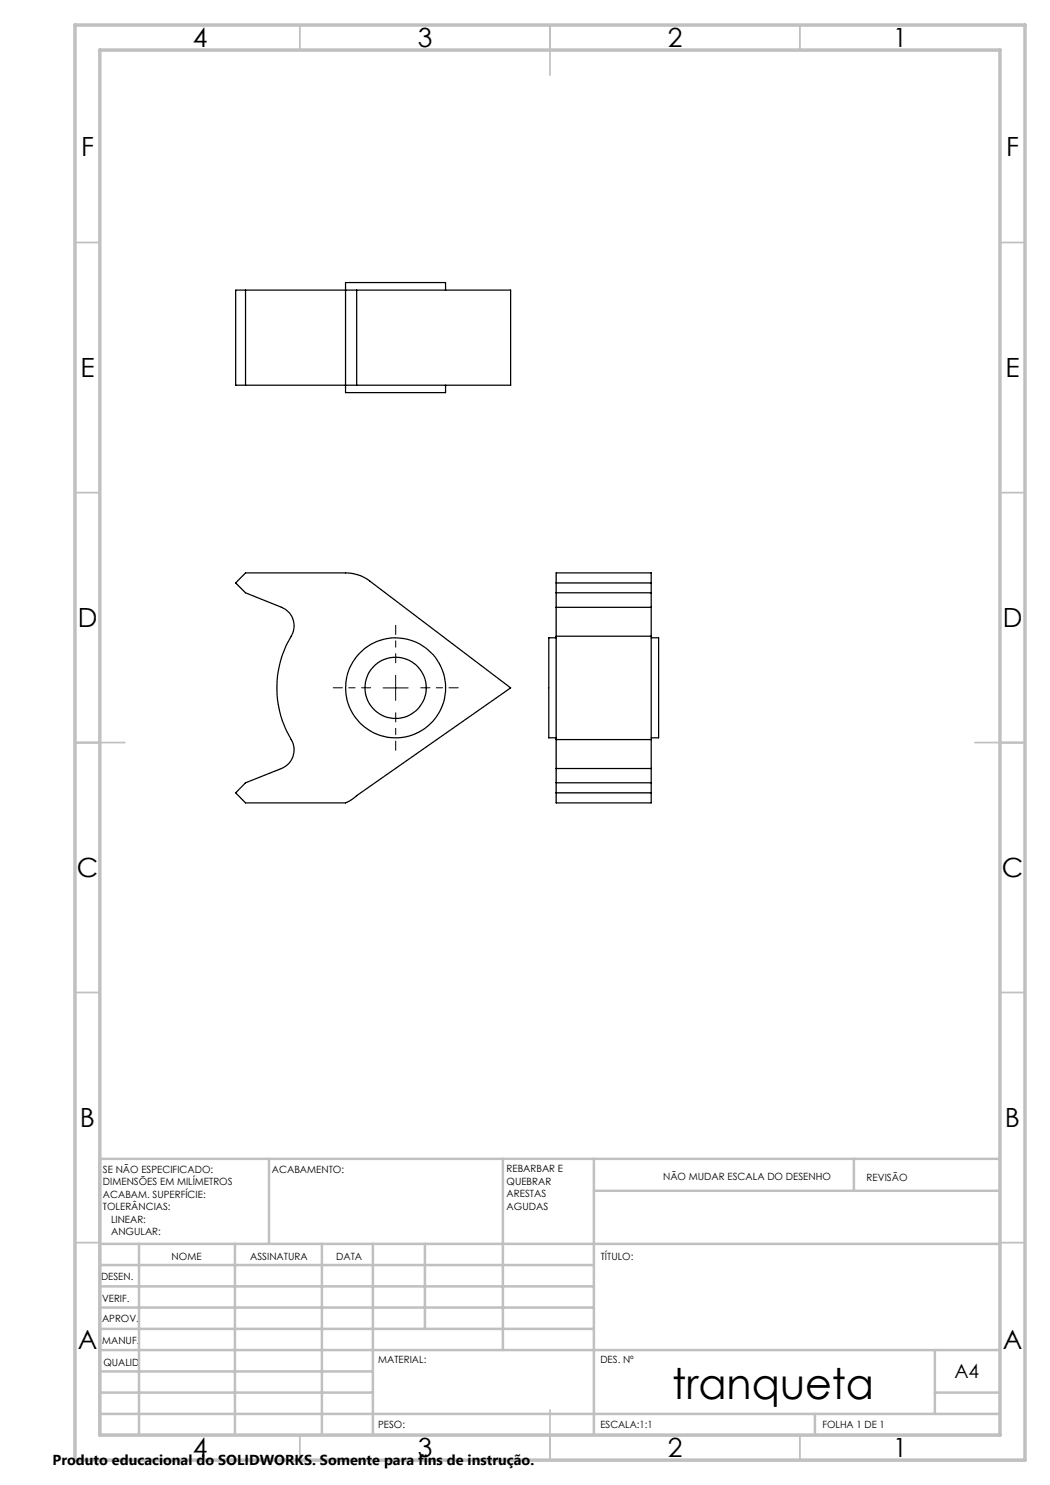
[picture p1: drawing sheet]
<svg xmlns="http://www.w3.org/2000/svg" width="210mm" height="297mm" viewBox="0 0 210 297" stroke-linecap="round" stroke-linejoin="round" font-family="sans-serif">
<path d="M74.1 137.6h-7.5M79.1 132.6v-7.5M84.1 137.6h7.5M79.1 142.6v7.5" fill="none" stroke="#000" stroke-width=".2" stroke-dasharray="15.2 1.3 1.3 1.3" stroke-dashoffset="13.4"/>
<path d="M76.6 137.6h5M79.1 135.1v5" fill="none" stroke="#000" stroke-width=".2"/>
<g fill="none" stroke="#c0c0c0" stroke-width=".35">
<path d="M60 5v5M110 5v10M160 5v5M15 48.5h5M200 48.5h5M15 98.5h5M200 98.5h5M15 148.5h10M195 148.5h10M15 198.5h5M200 198.5h5M15 248.5h5"/>
<path d="M200 248.5h5M60 287v5M110 282v10M160 287v5"/>
</g>
<g fill="none" stroke="#c0c0c0" stroke-width=".5">
<path d="M53.8 231.8v17M100.6 231.8v38.2M118.8 231.8v55.2M118.8 238.2h81.2M170.8 231.8v6.4M200 231.8h-180v55.2M20 248.8h180M20 257.3h98.8M20 253h98.8M27.8 248.8v38.2M47 248.8v38.2M64.4 248.8v38.2"/>
<path d="M74.6 248.8v38.2M85 248.8v17M20 265.8h98.8M20 261.5h98.8M20 278.5h54.6M20 274.3h54.6M20 270h180M187 278.5h13M187 270v12.8M20 282.8h180M163 282.8v4.2"/>
</g>
<path d="M15 5h190v287h-190zM20 10h180v277h-180z" fill="none" stroke="#c0c0c0" stroke-width=".7"/>
<g fill="none" stroke="#000" stroke-width=".25">
<path d="M49.1 58v19M71.3 58h-24.2v19h24.2M71.3 58h30.8v19h-30.8M71.3 58v19M89.1 58v-1.5h-20v22h20v-1.5M49.1 114.6h20a8 8 0 0 1 4.8 1.6l28.2 21.4-31.8 22.3-1.2 .7h-20l-2-2 2-2 7.2-2.9a4 4 0 0 0 1.9-5.8 20.2 20.2 0 0 1 .3-21.1 4 4 0 0 0-2.2-5.3l-7.2-2.9-2-2zM111.2 116.6h19M111.2 118.6h19M111.2 127.2v20.7M111.2 121.5v5.7M111.2 127.6h-1.5v20h1.5M111.2 121.5v-6.9h19v6.9"/>
<path d="M111.2 121.5h19M111.2 127.2h19M130.2 127.2v20.7M130.2 121.5v5.7M130.2 127.6h1.5v20h-1.5M111.2 147.9v5.8M111.2 153.7v6.9h19v-6.9M111.2 158.6h19M111.2 156.6h19M111.2 153.7h19M111.2 147.9h19M130.2 147.9v5.8"/>
<circle cx="79.1" cy="137.6" r="6.1"/>
<circle cx="79.1" cy="137.6" r="10"/>
</g>
<text font-size="8.5" x="134.4" y="279.7">tranqueta</text>
<g font-size="5.3">
<text x="38.5" y="9.5">4</text>
<text x="83.5" y="9.5">3</text>
<text x="133.6" y="9.5">2</text>
<text x="178.6" y="9.5">1</text>
<text x="16.2" y="31.3">F</text>
<text x="201.2" y="31.3">F</text>
<text x="16.1" y="75.5">E</text>
<text x="201.1" y="75.5">E</text>
<text x="15.5" y="125.5">D</text>
<text x="200.5" y="125.5">D</text>
<text x="15.4" y="175.5">C</text>
<text x="200.4" y="175.5">C</text>
<text x="16" y="225.5">B</text>
<text x="201" y="225.5">B</text>
<text x="15.5" y="269.8">A</text>
<text x="200.5" y="269.8">A</text>
<text x="38.5" y="291.5">4</text>
<text x="83.5" y="291.5">3</text>
<text x="133.6" y="291.5">2</text>
<text x="178.6" y="291.5">1</text>
</g>
<text font-size="3.9" x="190.9" y="275.5">A4</text>
<text font-size="2.9" x="10.5" y="292.9">Produto educacional do SOLIDWORKS. Somente para fins de instrução.</text>
<g font-size="2">
<text x="20.6" y="234.6">SE NÃO ESPECIFICADO:</text>
<text x="20.6" y="237.1">DIMENSÕES EM MILÍMETROS</text>
<text x="20.6" y="239.6">ACABAM. SUPERFÍCIE:</text>
<text x="54.4" y="234.6">ACABAMENTO:</text>
<text x="101.3" y="234.5">REBARBAR E</text>
<text x="101.3" y="237">QUEBRAR</text>
<text x="101.3" y="239.5">ARESTAS</text>
<text x="132.6" y="236">NÃO MUDAR ESCALA DO DESENHO</text>
<text x="173.3" y="236.2">REVISÃO</text>
<text x="20.6" y="242.1">TOLERÂNCIAS:</text>
<text x="22.2" y="244.6">LINEAR:</text>
<text x="101.3" y="242">AGUDAS</text>
<text x="22.2" y="247.1">ANGULAR:</text>
<text x="34.3" y="252">NOME</text>
<text x="50" y="251.9">ASSINATURA</text>
<text x="67.2" y="251.9">DATA</text>
<text x="120.2" y="251.9">TÍTULO:</text>
<text x="20.2" y="256.1">DESEN.</text>
<text x="20.4" y="260.3">VERIF.</text>
<text x="20.4" y="264.4">APROV.</text>
<text x="20.5" y="268.8">MANUF.</text>
<text x="20.7" y="273.1">QUALID</text>
<text x="75.7" y="272.5">MATERIAL:</text>
<text x="120.1" y="272.5">DES. Nº</text>
<text x="75.6" y="285.5">PESO:</text>
<text x="120.1" y="285.6">ESCALA:1:1</text>
<text x="164.5" y="285.6">FOLHA 1 DE 1</text>
</g>
</svg>
